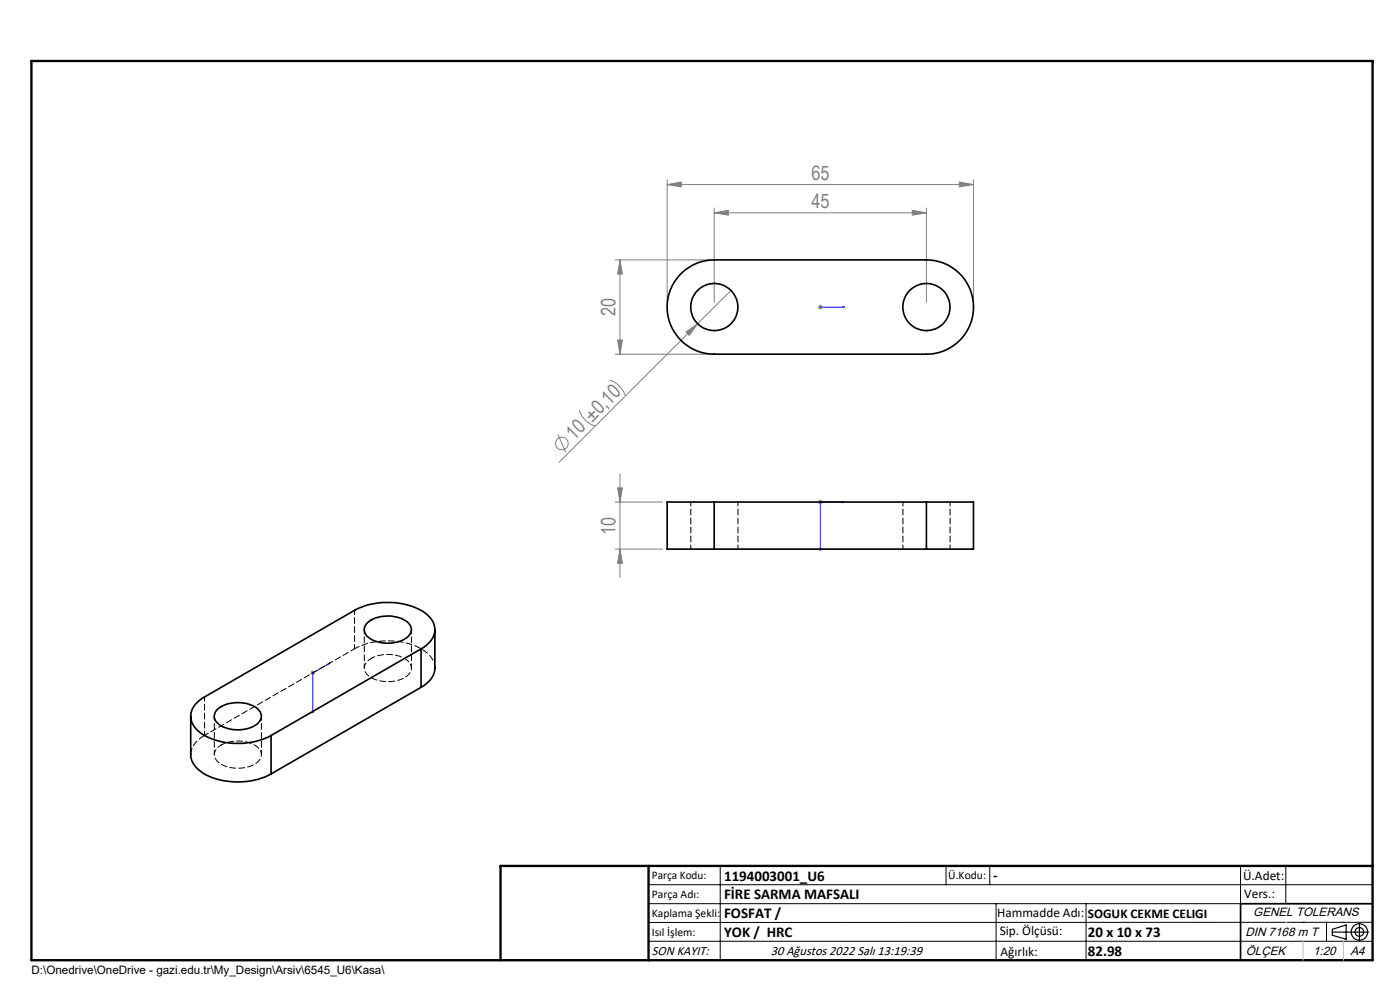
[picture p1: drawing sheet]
<svg xmlns="http://www.w3.org/2000/svg" width="297mm" height="210mm" viewBox="0 0 297 210" stroke-linecap="round" stroke-linejoin="round" font-family="sans-serif">
<g fill="none" stroke="#808080" stroke-width=".21">
<path d="M141.5 39.1l3-.5v1zM141.5 38.1v26M141.5 39.1h65M203.5 38.6l3 .5-3 .5zM206.5 38.1v26M130.5 55.1h20M131.5 55.1l.5 3h-1zM131.5 55.1v20M151.5 45.1l3-.5v1zM151.5 44.1v20M151.5 45.1h45M193.5 44.6l3 .5-3 .5z"/>
<path d="M196.5 44.1v20M130.5 75.1h20M131 72.1h1l-.5 3zM145.5 70.4l2.5-1.7-1.8 2.4zM155.1 61.6l-36.5 36.5M173.5 65.1h1M173.7 64.8l.7 .7M174 64.6v1M174.4 64.8l-.7 .7M118.4 92.2l1.6 3.8M122.9 87a5.5 5.5 0 0 0 3.4 3.4M129.3 80.6a5.3 5.3 0 0 1 3.4 3.4"/>
<path d="M130.5 106.5h10M130.5 116.5h10M131 103.5h1l-.5 3zM131.5 116.5l.5 3h-1zM131.5 100.5v22M173.5 106.5h1M173.7 106.1l.7 .7M174 106v1M174.4 106.1l-.7 .7M65.9 142.7h1M66 142.4l.7 .7M66.4 142.2v1.1"/>
<path d="M66.7 142.4l-.7 .7"/>
<circle cx="119.2" cy="94.1" r="1.35"/>
</g>
<g fill="none" stroke="#000" stroke-width=".25">
<path d="M282.6 197.7h7.8M282.6 197.1l3-.9v3l-3-.8zM288.4 195.8v3.8M106.2 203.7h185"/>
<circle cx="288.4" cy="197.7" r="1.74"/>
<circle cx="288.4" cy="197.7" r=".93"/>
</g>
<path d="M173.9 65.1h.3zM174 65.1h.1M174 65.1h5.2M179.2 65.1h-.5h.5M173.9 116.3h.3l-.2 .5zM178.7 106.4l.5 .1-.5 .1zM179.2 106.5h-5.2v10.3M66.3 150.8l.2-.1-.1 .5zM69.6 140.7l.4-.1-.4 .4zM70 140.6l-3.6 2.1v8.5" fill="none" stroke="#00f" stroke-width=".21"/>
<g fill="none" stroke="#000" stroke-width=".21">
<path d="M137.6 187.7h153.6M137.6 191.7h153.6M137.6 199.7h153.6M152.8 183.7v20M200.7 183.7v4M210 183.7v4M211.3 191.7v12M230.4 191.7v12M263.2 183.7v20M272.8 183.7v8M276.4 195.6h.1M281.4 195.6v4.1"/>
<path d="M285 195.6h.1M291.2 195.6l-153.6 .1"/>
</g>
<path d="M291.2 191.7h-28v12" fill="none" stroke="#000" stroke-width=".35"/>
<path d="M6.7 12.9h284.5v190.8h-284.5zM137.6 183.7v20M291.2 183.7h-185v20" fill="none" stroke="#000" stroke-width=".5"/>
<path d="M276.4 199.7v4M285 199.7v4" fill="none" stroke="#c0c0c0" stroke-width=".21"/>
<path d="M272.8 195.6h.1" fill="none" stroke="#c0c0c0" stroke-width=".25"/>
<g fill="#00f">
<path d="M178.7 65.1h.5zM173.9 65.1h.3z"/>
<path d="M69.6 140.7v.3l.4-.4zM66.3 150.8l.1 .4 .1-.5z"/>
<path d="M178.7 106.4v.2l.5-.1zM173.9 116.3l.1 .5 .2-.5z"/>
</g>
<g fill="#808080">
<path d="M145.5 70.4l2.5-1.7-1.8 2.4z"/>
<path d="M131 72.1h1l-.5 3zM131.5 55.1l.5 3h-1z"/>
<path d="M131 103.5h1l-.5 3zM131.5 116.5l.5 3h-1z"/>
<path d="M151.5 45.1l3-.5v1zM193.5 44.6l3 .5-3 .5zM141.5 39.1l3-.5v1zM203.5 38.6l3 .5-3 .5z"/>
</g>
<g fill="none" stroke="#000" stroke-width=".35">
<path d="M144.6 57.9a10 10 0 0 1 6.9-2.8h45a10 10 0 0 1 10 10 10 10 0 0 1-10 10h-45a10 10 0 0 1-9.3-6.2 10 10 0 0 1 2.4-11zM151.5 106.5h-10v10h10M151.5 106.5v10M151.5 116.5h45M151.5 106.5h45M196.5 106.5h10v10h-10M196.5 106.5v10M78 132a7.1 7.1 0 0 1 8.7 .3 2.02 2.02 0 0 1-.7 3.2 7.4 7.4 0 0 1-8.1-.5 1.9 1.9 0 0 1 .1-3zM89.3 137.6a4.6 4.6 0 0 0 2.8-4.9 6.5 6.5 0 0 0-4.4-4 15.7 15.7 0 0 0-12.5 .8l-31.8 18.3a4.6 4.6 0 0 0-2.8 5 6.5 6.5 0 0 0 4.4 4 15.7 15.7 0 0 0 12.5-.8M89.3 137.6l-31.8 18.4M89.3 137.6v8.2M92.3 133.6v8.1a4.9 4.9 0 0 1-3 4.1"/>
<path d="M40.5 151.9v8.2a5.1 5.1 0 0 0 3.2 4.3 15.7 15.7 0 0 0 13.8-.2M46.2 150.4a7.3 7.3 0 0 1 8.4-.1 2.15 2.15 0 0 1 .8 2.2 2.15 2.15 0 0 1-1.6 1.6 7.1 7.1 0 0 1-8-1 1.95 1.95 0 0 1 .4-2.7zM57.5 156v8.2M89.3 145.8l-31.8 18.4"/>
<circle cx="151.5" cy="65.1" r="5"/>
<circle cx="196.5" cy="65.1" r="5"/>
</g>
<g fill="none" stroke="#000" stroke-width=".21" stroke-dasharray="1.3 .6" stroke-dashoffset=".4">
<path d="M146.6 106.5v10M151.6 116.5v-10M156.6 116.5v-10M191.6 106.5v10M196.6 116.5v-10M201.6 116.5v-10M75.2 137.6v-8.1M77.3 133.5v8.2M78.7 139.7a7.3 7.3 0 0 1 8.1 .7 2.02 2.02 0 0 1-.8 3.2 7.4 7.4 0 0 1-8.1-.5 2.06 2.06 0 0 1 .8-3.4M43.4 156v-8.2M43.4 156l31.8-18.4M45.5 151.9v8.2"/>
<path d="M46.9 158a7.3 7.3 0 0 1 8 .8 2.02 2.02 0 0 1-.7 3.2 7.4 7.4 0 0 1-8.1-.5 2.06 2.06 0 0 1 .8-3.5M87.3 141.7v-8.2M55.5 160.1v-8.2"/>
</g>
<path d="M40.5 160.1a4.9 4.9 0 0 1 2.9-4.1" fill="none" stroke="#000" stroke-width=".21" stroke-dasharray="1.3 .6" stroke-dashoffset="-.1"/>
<path d="M75.2 137.6a15.3 15.3 0 0 1 15 .6 4.5 4.5 0 0 1 2.1 3.5" fill="none" stroke="#000" stroke-width=".21" stroke-dasharray="1.3 .6" stroke-dashoffset=".2"/>
<g font-size="4.2" fill="#808080">
<text x="172.1" y="38.2">65</text>
<text x="172.1" y="44.2">45</text>
<text x="130.6" y="67" transform="rotate(-90 130.6 67)">20</text>
<text x="121.8" y="93.5" transform="rotate(-45 121.8 93.5)">10 ±0,10</text>
<text x="130.6" y="113.4" transform="rotate(-90 130.6 113.4)">10</text>
</g>
<g font-size="3.2">
<text x="153.6" y="186.8">1194003001_U6</text>
<text x="153.6" y="190.8">FİRE SARMA MAFSALI</text>
<text x="210.7" y="186.6">-</text>
<text x="153.6" y="194.8">FOSFAT /</text>
<text x="153.6" y="198.8">YOK / HRC</text>
<text x="230.8" y="198.7">20 x 10 x 73</text>
<text x="230.8" y="202.8">82.98</text>
</g>
<g font-size="2.8">
<text x="263.7" y="186.7">Ü.Adet:</text>
<text x="263.9" y="190.5">Vers.:</text>
<text x="211.5" y="194.5">Hammadde Adı:</text>
<text x="230.8" y="194.7">SOGUK CEKME CELIGI</text>
<text x="138.3" y="202.6">SON KAYIT:</text>
<text x="163.6" y="202.6">30 Ağustos 2022 Salı 13:19:39</text>
<text x="212.1" y="198.4">Sip. Ölçüsü:</text>
<text x="212.2" y="202.7">Ağırlık:</text>
</g>
<g font-size="2.6">
<text x="265.9" y="194.4">GENEL TOLERANS</text>
<text x="264.2" y="198.5">DIN 7168 m T</text>
<text x="264.3" y="202.6">ÖLÇEK</text>
<text x="278.5" y="202.6">1:20</text>
<text x="286.5" y="202.6">A4</text>
</g>
<g font-size="2.5">
<text x="138.3" y="186.4">Parça Kodu:</text>
<text x="138.3" y="190.5">Parça Adı:</text>
<text x="201.2" y="186.5">Ü.Kodu:</text>
<text x="138.3" y="194.5">Kaplama Şekli:</text>
<text x="138.3" y="198.6">Isıl İşlem:</text>
<text x="6.7" y="206.7">D:\Onedrive\OneDrive - gazi.edu.tr\My_Design\Arsiv\6545_U6\Kasa\</text>
</g>
</svg>
